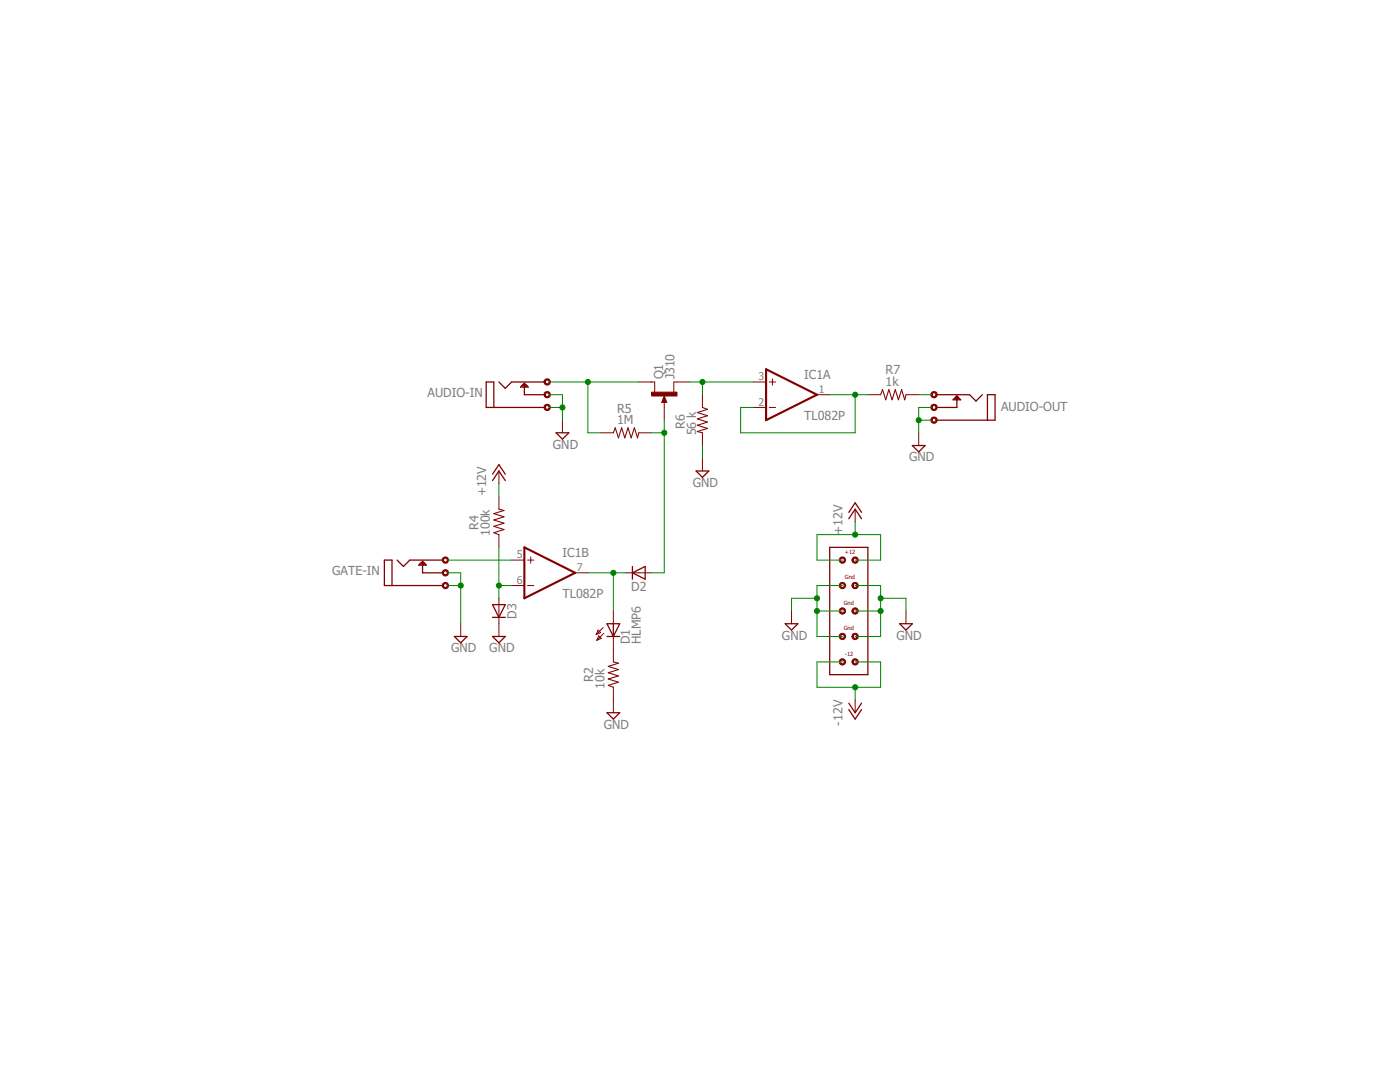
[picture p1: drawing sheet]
<?xml version="1.0" encoding="utf-8"?>
<!DOCTYPE eagle SYSTEM "eagle.dtd">
<eagle version="6.6.0">
<drawing>
<settings>
<setting alwaysvectorfont="no"/>
<setting verticaltext="up"/>
</settings>
<grid distance="0.1" unitdist="inch" unit="inch" style="lines" multiple="1" display="no" altdistance="0.01" altunitdist="inch" altunit="inch"/>
<schematic xreflabel="%F%N/%S.%C%R" xrefpart="/%S.%C%R">
<libraries>
<library name="!synth_sch">
<symbols>
<symbol name="MONO_JACK">
<pin name="P$1" x="7.62" y="-2.54" visible="off" length="point"/>
<pin name="P2" x="7.62" y="2.54" visible="off" length="point"/>
<pin name="P3" x="7.62" y="0" visible="off" length="point"/>
<wire x1="6.604" y1="-2.54" x2="-3.556" y2="-2.54" width="0.254" layer="94"/>
<wire x1="-3.556" y1="-2.54" x2="-5.08" y2="-2.54" width="0.254" layer="94"/>
<wire x1="-5.08" y1="-2.54" x2="-5.08" y2="2.54" width="0.254" layer="94"/>
<wire x1="-5.08" y1="2.54" x2="-3.556" y2="2.54" width="0.254" layer="94"/>
<wire x1="-3.556" y1="2.54" x2="-3.556" y2="-2.54" width="0.254" layer="94"/>
<wire x1="0" y1="2.54" x2="-1.27" y2="1.27" width="0.254" layer="94"/>
<wire x1="-1.27" y1="1.27" x2="-2.54" y2="2.54" width="0.254" layer="94"/>
<wire x1="2.54" y1="0" x2="2.54" y2="1.524" width="0.254" layer="94"/>
<circle x="7.112" y="2.54" radius="0.508" width="0.254" layer="94"/>
<circle x="7.112" y="0" radius="0.508" width="0.254" layer="94"/>
<circle x="7.112" y="-2.54" radius="0.508" width="0.254" layer="94"/>
<wire x1="6.604" y1="0" x2="2.54" y2="0" width="0.254" layer="94"/>
<wire x1="6.604" y1="2.54" x2="0" y2="2.54" width="0.254" layer="94"/>
<wire x1="2.54" y1="2.286" x2="2.286" y2="2.032" width="0.254" layer="94"/>
<wire x1="2.286" y1="2.032" x2="2.032" y2="1.778" width="0.254" layer="94"/>
<wire x1="2.032" y1="1.778" x2="3.048" y2="1.778" width="0.254" layer="94"/>
<wire x1="3.048" y1="1.778" x2="2.794" y2="2.032" width="0.254" layer="94"/>
<wire x1="2.794" y1="2.032" x2="2.54" y2="2.286" width="0.254" layer="94"/>
<wire x1="2.54" y1="2.032" x2="2.54" y2="1.524" width="0.254" layer="94"/>
<wire x1="2.54" y1="1.524" x2="1.778" y2="1.524" width="0.254" layer="94"/>
<wire x1="1.778" y1="1.524" x2="2.032" y2="1.778" width="0.254" layer="94"/>
<wire x1="2.286" y1="2.032" x2="2.54" y2="2.032" width="0.254" layer="94"/>
<wire x1="2.54" y1="2.032" x2="2.54" y2="2.286" width="0.254" layer="94"/>
<wire x1="3.048" y1="1.778" x2="3.302" y2="1.524" width="0.254" layer="94"/>
<wire x1="3.302" y1="1.524" x2="2.54" y2="1.524" width="0.254" layer="94"/>
<wire x1="2.54" y1="1.524" x2="2.794" y2="1.778" width="0.254" layer="94"/>
<wire x1="2.794" y1="1.778" x2="2.794" y2="2.032" width="0.254" layer="94"/>
<wire x1="2.794" y1="2.032" x2="2.54" y2="2.032" width="0.254" layer="94"/>
<text x="6.35" y="-2.286" size="0.254" layer="97">1</text>
<text x="6.35" y="2.794" size="0.254" layer="97">2</text>
<text x="6.35" y="0.254" size="0.254" layer="97">3</text>
<text x="-16.256" y="0" size="1.778" layer="96">&gt;NAME</text>
</symbol>
<symbol name="EURORACK-POWER">
<wire x1="2.54" y1="12.7" x2="2.54" y2="-12.7" width="0.254" layer="94"/>
<wire x1="2.54" y1="-12.7" x2="-5.08" y2="-12.7" width="0.254" layer="94"/>
<wire x1="-5.08" y1="-12.7" x2="-5.08" y2="12.7" width="0.254" layer="94"/>
<wire x1="-5.08" y1="12.7" x2="2.54" y2="12.7" width="0.254" layer="94"/>
<circle x="0" y="0" radius="0.508" width="0.254" layer="94"/>
<circle x="0" y="10.16" radius="0.508" width="0.254" layer="94"/>
<circle x="0" y="-10.16" radius="0.508" width="0.254" layer="94"/>
<text x="-2.032" y="11.43" size="0.8128" layer="94">+12</text>
<text x="-2.032" y="-8.89" size="0.8128" layer="94">-12</text>
<text x="-2.286" y="1.27" size="0.8128" layer="94">Gnd</text>
<circle x="0" y="5.08" radius="0.508" width="0.254" layer="94"/>
<text x="-2.032" y="6.35" size="0.8128" layer="94">Gnd</text>
<circle x="-2.54" y="0" radius="0.508" width="0.254" layer="94"/>
<circle x="-2.54" y="5.08" radius="0.508" width="0.254" layer="94"/>
<circle x="0" y="-5.08" radius="0.508" width="0.254" layer="94"/>
<text x="-2.286" y="-3.81" size="0.8128" layer="94">Gnd</text>
<circle x="-2.54" y="-5.08" radius="0.508" width="0.254" layer="94"/>
<circle x="-2.54" y="-10.16" radius="0.508" width="0.254" layer="94"/>
<circle x="-2.54" y="10.16" radius="0.508" width="0.254" layer="94"/>
<pin name="P$1" x="-2.54" y="10.16" visible="off" length="point" rot="R180"/>
<pin name="P$2" x="0" y="10.16" visible="off" length="point"/>
<pin name="P$3" x="-2.54" y="5.08" visible="off" length="point" rot="R180"/>
<pin name="P$4" x="0" y="5.08" visible="off" length="point"/>
<pin name="P$5" x="-2.54" y="0" visible="off" length="point" rot="R180"/>
<pin name="P$6" x="0" y="0" visible="off" length="point"/>
<pin name="P$7" x="-2.54" y="-5.08" visible="off" length="point" rot="R180"/>
<pin name="P$8" x="0" y="-5.08" visible="off" length="point"/>
<pin name="P$9" x="-2.54" y="-10.16" visible="off" length="point" rot="R180"/>
<pin name="P$10" x="0" y="-10.16" visible="off" length="point"/>
</symbol>
</symbols>
<devicesets>
<deviceset name="MONO_JACK">
<gates>
<gate name="J1" symbol="MONO_JACK" x="0" y="0"/>
</gates>
<devices>
<device name="" package="MONO_JACK">
<connects>
<connect gate="J1" pin="P$1" pad="P$1"/>
<connect gate="J1" pin="P2" pad="P$2"/>
<connect gate="J1" pin="P3" pad="P$3"/>
</connects>
<technologies>
<technology name="">
<attribute name="VALUE" value="I/O" constant="no"/>
</technology>
</technologies>
</device>
</devices>
</deviceset>
<deviceset name="EURORACK-POWER">
<gates>
<gate name="G$1" symbol="EURORACK-POWER" x="0" y="0"/>
</gates>
<devices>
<device name="" package="EURORACK-POWER">
<connects>
<connect gate="G$1" pin="P$1" pad="P$1"/>
<connect gate="G$1" pin="P$10" pad="P$10"/>
<connect gate="G$1" pin="P$2" pad="P$2"/>
<connect gate="G$1" pin="P$3" pad="P$3"/>
<connect gate="G$1" pin="P$4" pad="P$4"/>
<connect gate="G$1" pin="P$5" pad="P$5"/>
<connect gate="G$1" pin="P$6" pad="P$6"/>
<connect gate="G$1" pin="P$7" pad="P$7"/>
<connect gate="G$1" pin="P$8" pad="P$8"/>
<connect gate="G$1" pin="P$9" pad="P$9"/>
</connects>
<technologies>
<technology name=""/>
</technologies>
</device>
</devices>
</deviceset>
</devicesets>
</library>
<library name="resistor">
<symbols>
<symbol name="R-US">
<wire x1="-2.54" y1="0" x2="-2.159" y2="1.016" width="0.2032" layer="94"/>
<wire x1="-2.159" y1="1.016" x2="-1.524" y2="-1.016" width="0.2032" layer="94"/>
<wire x1="-1.524" y1="-1.016" x2="-0.889" y2="1.016" width="0.2032" layer="94"/>
<wire x1="-0.889" y1="1.016" x2="-0.254" y2="-1.016" width="0.2032" layer="94"/>
<wire x1="-0.254" y1="-1.016" x2="0.381" y2="1.016" width="0.2032" layer="94"/>
<wire x1="0.381" y1="1.016" x2="1.016" y2="-1.016" width="0.2032" layer="94"/>
<wire x1="1.016" y1="-1.016" x2="1.651" y2="1.016" width="0.2032" layer="94"/>
<wire x1="1.651" y1="1.016" x2="2.286" y2="-1.016" width="0.2032" layer="94"/>
<wire x1="2.286" y1="-1.016" x2="2.54" y2="0" width="0.2032" layer="94"/>
<text x="-3.81" y="1.4986" size="1.778" layer="95">&gt;NAME</text>
<text x="-3.81" y="-3.302" size="1.778" layer="96">&gt;VALUE</text>
<pin name="2" x="5.08" y="0" visible="off" length="short" direction="pas" swaplevel="1" rot="R180"/>
<pin name="1" x="-5.08" y="0" visible="off" length="short" direction="pas" swaplevel="1"/>
</symbol>
</symbols>
<devicesets>
<deviceset name="R-US_" prefix="R" uservalue="yes">
<gates>
<gate name="G$1" symbol="R-US" x="0" y="0"/>
</gates>
<devices>
<device name="R0402" package="R0402">
<connects>
<connect gate="G$1" pin="1" pad="1"/>
<connect gate="G$1" pin="2" pad="2"/>
</connects>
<technologies>
<technology name=""/>
</technologies>
</device>
<device name="R0603" package="R0603">
<connects>
<connect gate="G$1" pin="1" pad="1"/>
<connect gate="G$1" pin="2" pad="2"/>
</connects>
<technologies>
<technology name=""/>
</technologies>
</device>
<device name="R0805" package="R0805">
<connects>
<connect gate="G$1" pin="1" pad="1"/>
<connect gate="G$1" pin="2" pad="2"/>
</connects>
<technologies>
<technology name=""/>
</technologies>
</device>
<device name="R0805W" package="R0805W">
<connects>
<connect gate="G$1" pin="1" pad="1"/>
<connect gate="G$1" pin="2" pad="2"/>
</connects>
<technologies>
<technology name=""/>
</technologies>
</device>
<device name="R1005" package="R1005">
<connects>
<connect gate="G$1" pin="1" pad="1"/>
<connect gate="G$1" pin="2" pad="2"/>
</connects>
<technologies>
<technology name=""/>
</technologies>
</device>
<device name="R1206" package="R1206">
<connects>
<connect gate="G$1" pin="1" pad="1"/>
<connect gate="G$1" pin="2" pad="2"/>
</connects>
<technologies>
<technology name=""/>
</technologies>
</device>
<device name="R1206W" package="R1206W">
<connects>
<connect gate="G$1" pin="1" pad="1"/>
<connect gate="G$1" pin="2" pad="2"/>
</connects>
<technologies>
<technology name=""/>
</technologies>
</device>
<device name="R1210" package="R1210">
<connects>
<connect gate="G$1" pin="1" pad="1"/>
<connect gate="G$1" pin="2" pad="2"/>
</connects>
<technologies>
<technology name=""/>
</technologies>
</device>
<device name="R1210W" package="R1210W">
<connects>
<connect gate="G$1" pin="1" pad="1"/>
<connect gate="G$1" pin="2" pad="2"/>
</connects>
<technologies>
<technology name=""/>
</technologies>
</device>
<device name="R2010" package="R2010">
<connects>
<connect gate="G$1" pin="1" pad="1"/>
<connect gate="G$1" pin="2" pad="2"/>
</connects>
<technologies>
<technology name=""/>
</technologies>
</device>
<device name="R2010W" package="R2010W">
<connects>
<connect gate="G$1" pin="1" pad="1"/>
<connect gate="G$1" pin="2" pad="2"/>
</connects>
<technologies>
<technology name=""/>
</technologies>
</device>
<device name="R2012" package="R2012">
<connects>
<connect gate="G$1" pin="1" pad="1"/>
<connect gate="G$1" pin="2" pad="2"/>
</connects>
<technologies>
<technology name=""/>
</technologies>
</device>
<device name="R2012W" package="R2012W">
<connects>
<connect gate="G$1" pin="1" pad="1"/>
<connect gate="G$1" pin="2" pad="2"/>
</connects>
<technologies>
<technology name=""/>
</technologies>
</device>
<device name="R2512" package="R2512">
<connects>
<connect gate="G$1" pin="1" pad="1"/>
<connect gate="G$1" pin="2" pad="2"/>
</connects>
<technologies>
<technology name=""/>
</technologies>
</device>
<device name="R2512W" package="R2512W">
<connects>
<connect gate="G$1" pin="1" pad="1"/>
<connect gate="G$1" pin="2" pad="2"/>
</connects>
<technologies>
<technology name=""/>
</technologies>
</device>
<device name="R3216" package="R3216">
<connects>
<connect gate="G$1" pin="1" pad="1"/>
<connect gate="G$1" pin="2" pad="2"/>
</connects>
<technologies>
<technology name=""/>
</technologies>
</device>
<device name="R3216W" package="R3216W">
<connects>
<connect gate="G$1" pin="1" pad="1"/>
<connect gate="G$1" pin="2" pad="2"/>
</connects>
<technologies>
<technology name=""/>
</technologies>
</device>
<device name="R3225" package="R3225">
<connects>
<connect gate="G$1" pin="1" pad="1"/>
<connect gate="G$1" pin="2" pad="2"/>
</connects>
<technologies>
<technology name=""/>
</technologies>
</device>
<device name="R3225W" package="R3225W">
<connects>
<connect gate="G$1" pin="1" pad="1"/>
<connect gate="G$1" pin="2" pad="2"/>
</connects>
<technologies>
<technology name=""/>
</technologies>
</device>
<device name="R5025" package="R5025">
<connects>
<connect gate="G$1" pin="1" pad="1"/>
<connect gate="G$1" pin="2" pad="2"/>
</connects>
<technologies>
<technology name=""/>
</technologies>
</device>
<device name="R5025W" package="R5025W">
<connects>
<connect gate="G$1" pin="1" pad="1"/>
<connect gate="G$1" pin="2" pad="2"/>
</connects>
<technologies>
<technology name=""/>
</technologies>
</device>
<device name="R6332" package="R6332">
<connects>
<connect gate="G$1" pin="1" pad="1"/>
<connect gate="G$1" pin="2" pad="2"/>
</connects>
<technologies>
<technology name=""/>
</technologies>
</device>
<device name="R6332W" package="R6332W">
<connects>
<connect gate="G$1" pin="1" pad="1"/>
<connect gate="G$1" pin="2" pad="2"/>
</connects>
<technologies>
<technology name=""/>
</technologies>
</device>
<device name="M0805" package="M0805">
<connects>
<connect gate="G$1" pin="1" pad="1"/>
<connect gate="G$1" pin="2" pad="2"/>
</connects>
<technologies>
<technology name=""/>
</technologies>
</device>
<device name="M1206" package="M1206">
<connects>
<connect gate="G$1" pin="1" pad="1"/>
<connect gate="G$1" pin="2" pad="2"/>
</connects>
<technologies>
<technology name=""/>
</technologies>
</device>
<device name="M1406" package="M1406">
<connects>
<connect gate="G$1" pin="1" pad="1"/>
<connect gate="G$1" pin="2" pad="2"/>
</connects>
<technologies>
<technology name=""/>
</technologies>
</device>
<device name="M2012" package="M2012">
<connects>
<connect gate="G$1" pin="1" pad="1"/>
<connect gate="G$1" pin="2" pad="2"/>
</connects>
<technologies>
<technology name=""/>
</technologies>
</device>
<device name="M2309" package="M2309">
<connects>
<connect gate="G$1" pin="1" pad="1"/>
<connect gate="G$1" pin="2" pad="2"/>
</connects>
<technologies>
<technology name=""/>
</technologies>
</device>
<device name="M3216" package="M3216">
<connects>
<connect gate="G$1" pin="1" pad="1"/>
<connect gate="G$1" pin="2" pad="2"/>
</connects>
<technologies>
<technology name=""/>
</technologies>
</device>
<device name="M3516" package="M3516">
<connects>
<connect gate="G$1" pin="1" pad="1"/>
<connect gate="G$1" pin="2" pad="2"/>
</connects>
<technologies>
<technology name=""/>
</technologies>
</device>
<device name="M5923" package="M5923">
<connects>
<connect gate="G$1" pin="1" pad="1"/>
<connect gate="G$1" pin="2" pad="2"/>
</connects>
<technologies>
<technology name=""/>
</technologies>
</device>
<device name="0204/5" package="0204/5">
<connects>
<connect gate="G$1" pin="1" pad="1"/>
<connect gate="G$1" pin="2" pad="2"/>
</connects>
<technologies>
<technology name=""/>
</technologies>
</device>
<device name="0204/7" package="0204/7">
<connects>
<connect gate="G$1" pin="1" pad="1"/>
<connect gate="G$1" pin="2" pad="2"/>
</connects>
<technologies>
<technology name=""/>
</technologies>
</device>
<device name="0207/10" package="0207/10">
<connects>
<connect gate="G$1" pin="1" pad="1"/>
<connect gate="G$1" pin="2" pad="2"/>
</connects>
<technologies>
<technology name=""/>
</technologies>
</device>
<device name="0207/12" package="0207/12">
<connects>
<connect gate="G$1" pin="1" pad="1"/>
<connect gate="G$1" pin="2" pad="2"/>
</connects>
<technologies>
<technology name=""/>
</technologies>
</device>
<device name="0207/15" package="0207/15">
<connects>
<connect gate="G$1" pin="1" pad="1"/>
<connect gate="G$1" pin="2" pad="2"/>
</connects>
<technologies>
<technology name=""/>
</technologies>
</device>
<device name="0207/2V" package="0207/2V">
<connects>
<connect gate="G$1" pin="1" pad="1"/>
<connect gate="G$1" pin="2" pad="2"/>
</connects>
<technologies>
<technology name=""/>
</technologies>
</device>
<device name="0207/5V" package="0207/5V">
<connects>
<connect gate="G$1" pin="1" pad="1"/>
<connect gate="G$1" pin="2" pad="2"/>
</connects>
<technologies>
<technology name=""/>
</technologies>
</device>
<device name="0207/7" package="0207/7">
<connects>
<connect gate="G$1" pin="1" pad="1"/>
<connect gate="G$1" pin="2" pad="2"/>
</connects>
<technologies>
<technology name=""/>
</technologies>
</device>
<device name="0309/10" package="0309/10">
<connects>
<connect gate="G$1" pin="1" pad="1"/>
<connect gate="G$1" pin="2" pad="2"/>
</connects>
<technologies>
<technology name=""/>
</technologies>
</device>
<device name="0309/12" package="0309/12">
<connects>
<connect gate="G$1" pin="1" pad="1"/>
<connect gate="G$1" pin="2" pad="2"/>
</connects>
<technologies>
<technology name=""/>
</technologies>
</device>
<device name="0411/12" package="0411/12">
<connects>
<connect gate="G$1" pin="1" pad="1"/>
<connect gate="G$1" pin="2" pad="2"/>
</connects>
<technologies>
<technology name=""/>
</technologies>
</device>
<device name="0411/15" package="0411/15">
<connects>
<connect gate="G$1" pin="1" pad="1"/>
<connect gate="G$1" pin="2" pad="2"/>
</connects>
<technologies>
<technology name=""/>
</technologies>
</device>
<device name="0411/3V" package="0411V">
<connects>
<connect gate="G$1" pin="1" pad="1"/>
<connect gate="G$1" pin="2" pad="2"/>
</connects>
<technologies>
<technology name=""/>
</technologies>
</device>
<device name="0414/15" package="0414/15">
<connects>
<connect gate="G$1" pin="1" pad="1"/>
<connect gate="G$1" pin="2" pad="2"/>
</connects>
<technologies>
<technology name=""/>
</technologies>
</device>
<device name="0414/5V" package="0414V">
<connects>
<connect gate="G$1" pin="1" pad="1"/>
<connect gate="G$1" pin="2" pad="2"/>
</connects>
<technologies>
<technology name=""/>
</technologies>
</device>
<device name="0617/17" package="0617/17">
<connects>
<connect gate="G$1" pin="1" pad="1"/>
<connect gate="G$1" pin="2" pad="2"/>
</connects>
<technologies>
<technology name=""/>
</technologies>
</device>
<device name="0617/22" package="0617/22">
<connects>
<connect gate="G$1" pin="1" pad="1"/>
<connect gate="G$1" pin="2" pad="2"/>
</connects>
<technologies>
<technology name=""/>
</technologies>
</device>
<device name="0617/5V" package="0617V">
<connects>
<connect gate="G$1" pin="1" pad="1"/>
<connect gate="G$1" pin="2" pad="2"/>
</connects>
<technologies>
<technology name=""/>
</technologies>
</device>
<device name="0922/22" package="0922/22">
<connects>
<connect gate="G$1" pin="1" pad="1"/>
<connect gate="G$1" pin="2" pad="2"/>
</connects>
<technologies>
<technology name=""/>
</technologies>
</device>
<device name="0613/5V" package="P0613V">
<connects>
<connect gate="G$1" pin="1" pad="1"/>
<connect gate="G$1" pin="2" pad="2"/>
</connects>
<technologies>
<technology name=""/>
</technologies>
</device>
<device name="0613/15" package="P0613/15">
<connects>
<connect gate="G$1" pin="1" pad="1"/>
<connect gate="G$1" pin="2" pad="2"/>
</connects>
<technologies>
<technology name=""/>
</technologies>
</device>
<device name="0817/22" package="P0817/22">
<connects>
<connect gate="G$1" pin="1" pad="1"/>
<connect gate="G$1" pin="2" pad="2"/>
</connects>
<technologies>
<technology name=""/>
</technologies>
</device>
<device name="0817/7V" package="P0817V">
<connects>
<connect gate="G$1" pin="1" pad="1"/>
<connect gate="G$1" pin="2" pad="2"/>
</connects>
<technologies>
<technology name=""/>
</technologies>
</device>
<device name="V234/12" package="V234/12">
<connects>
<connect gate="G$1" pin="1" pad="1"/>
<connect gate="G$1" pin="2" pad="2"/>
</connects>
<technologies>
<technology name=""/>
</technologies>
</device>
<device name="V235/17" package="V235/17">
<connects>
<connect gate="G$1" pin="1" pad="1"/>
<connect gate="G$1" pin="2" pad="2"/>
</connects>
<technologies>
<technology name=""/>
</technologies>
</device>
<device name="V526-0" package="V526-0">
<connects>
<connect gate="G$1" pin="1" pad="1"/>
<connect gate="G$1" pin="2" pad="2"/>
</connects>
<technologies>
<technology name=""/>
</technologies>
</device>
<device name="MELF0102AX" package="MINI_MELF-0102AX">
<connects>
<connect gate="G$1" pin="1" pad="1"/>
<connect gate="G$1" pin="2" pad="2"/>
</connects>
<technologies>
<technology name=""/>
</technologies>
</device>
<device name="0922V" package="0922V">
<connects>
<connect gate="G$1" pin="1" pad="1"/>
<connect gate="G$1" pin="2" pad="2"/>
</connects>
<technologies>
<technology name=""/>
</technologies>
</device>
<device name="MELF0102R" package="MINI_MELF-0102R">
<connects>
<connect gate="G$1" pin="1" pad="1"/>
<connect gate="G$1" pin="2" pad="2"/>
</connects>
<technologies>
<technology name=""/>
</technologies>
</device>
<device name="MELF0102W" package="MINI_MELF-0102W">
<connects>
<connect gate="G$1" pin="1" pad="1"/>
<connect gate="G$1" pin="2" pad="2"/>
</connects>
<technologies>
<technology name=""/>
</technologies>
</device>
<device name="MELF0204R" package="MINI_MELF-0204R">
<connects>
<connect gate="G$1" pin="1" pad="1"/>
<connect gate="G$1" pin="2" pad="2"/>
</connects>
<technologies>
<technology name=""/>
</technologies>
</device>
<device name="MELF0204W" package="MINI_MELF-0204W">
<connects>
<connect gate="G$1" pin="1" pad="1"/>
<connect gate="G$1" pin="2" pad="2"/>
</connects>
<technologies>
<technology name=""/>
</technologies>
</device>
<device name="MELF0207R" package="MINI_MELF-0207R">
<connects>
<connect gate="G$1" pin="1" pad="1"/>
<connect gate="G$1" pin="2" pad="2"/>
</connects>
<technologies>
<technology name=""/>
</technologies>
</device>
<device name="MELF0207W" package="MINI_MELF-0207W">
<connects>
<connect gate="G$1" pin="1" pad="1"/>
<connect gate="G$1" pin="2" pad="2"/>
</connects>
<technologies>
<technology name=""/>
</technologies>
</device>
<device name="RDH/15" package="RDH/15">
<connects>
<connect gate="G$1" pin="1" pad="1"/>
<connect gate="G$1" pin="2" pad="2"/>
</connects>
<technologies>
<technology name=""/>
</technologies>
</device>
<device name="0204/2V" package="0204V">
<connects>
<connect gate="G$1" pin="1" pad="1"/>
<connect gate="G$1" pin="2" pad="2"/>
</connects>
<technologies>
<technology name=""/>
</technologies>
</device>
<device name="0309/V" package="0309V">
<connects>
<connect gate="G$1" pin="1" pad="1"/>
<connect gate="G$1" pin="2" pad="2"/>
</connects>
<technologies>
<technology name=""/>
</technologies>
</device>
</devices>
</deviceset>
</devicesets>
</library>
<library name="supply2">
<symbols>
<symbol name="GND">
<wire x1="-1.27" y1="0" x2="1.27" y2="0" width="0.254" layer="94"/>
<wire x1="1.27" y1="0" x2="0" y2="-1.27" width="0.254" layer="94"/>
<wire x1="0" y1="-1.27" x2="-1.27" y2="0" width="0.254" layer="94"/>
<text x="-1.905" y="-3.175" size="1.778" layer="96">&gt;VALUE</text>
<pin name="GND" x="0" y="2.54" visible="off" length="short" direction="sup" rot="R270"/>
</symbol>
</symbols>
<devicesets>
<deviceset name="GND" prefix="SUPPLY">
<gates>
<gate name="GND" symbol="GND" x="0" y="0"/>
</gates>
<devices>
<device name="">
<technologies>
<technology name=""/>
</technologies>
</device>
</devices>
</deviceset>
</devicesets>
</library>
<library name="linear">
<symbols>
<symbol name="OPAMP">
<wire x1="-5.08" y1="5.08" x2="-5.08" y2="-5.08" width="0.4064" layer="94"/>
<wire x1="-5.08" y1="-5.08" x2="5.08" y2="0" width="0.4064" layer="94"/>
<wire x1="5.08" y1="0" x2="-5.08" y2="5.08" width="0.4064" layer="94"/>
<wire x1="-3.81" y1="3.175" x2="-3.81" y2="1.905" width="0.1524" layer="94"/>
<wire x1="-4.445" y1="2.54" x2="-3.175" y2="2.54" width="0.1524" layer="94"/>
<wire x1="-4.445" y1="-2.54" x2="-3.175" y2="-2.54" width="0.1524" layer="94"/>
<text x="2.54" y="3.175" size="1.778" layer="95">&gt;NAME</text>
<text x="2.54" y="-5.08" size="1.778" layer="96">&gt;VALUE</text>
<pin name="-IN" x="-7.62" y="-2.54" visible="pad" length="short" direction="in"/>
<pin name="+IN" x="-7.62" y="2.54" visible="pad" length="short" direction="in"/>
<pin name="OUT" x="7.62" y="0" visible="pad" length="short" direction="out" rot="R180"/>
</symbol>
<symbol name="PWR+-">
<text x="1.27" y="3.175" size="0.8128" layer="93" rot="R90">V+</text>
<text x="1.27" y="-4.445" size="0.8128" layer="93" rot="R90">V-</text>
<pin name="V+" x="0" y="7.62" visible="pad" length="middle" direction="pwr" rot="R270"/>
<pin name="V-" x="0" y="-7.62" visible="pad" length="middle" direction="pwr" rot="R90"/>
</symbol>
</symbols>
<devicesets>
<deviceset name="TL082" prefix="IC">
<gates>
<gate name="A" symbol="OPAMP" x="15.24" y="10.16" swaplevel="1"/>
<gate name="B" symbol="OPAMP" x="15.24" y="-12.7" swaplevel="1"/>
<gate name="P" symbol="PWR+-" x="15.24" y="10.16" addlevel="request"/>
</gates>
<devices>
<device name="P" package="DIL08">
<connects>
<connect gate="A" pin="+IN" pad="3"/>
<connect gate="A" pin="-IN" pad="2"/>
<connect gate="A" pin="OUT" pad="1"/>
<connect gate="B" pin="+IN" pad="5"/>
<connect gate="B" pin="-IN" pad="6"/>
<connect gate="B" pin="OUT" pad="7"/>
<connect gate="P" pin="V+" pad="8"/>
<connect gate="P" pin="V-" pad="4"/>
</connects>
<technologies>
<technology name="">
<attribute name="DATA_SHEET" value="&lt;a href=&quot;http://www.ti.com/lit/ds/symlink/tl084a.pdf&quot;&gt; Data sheet &lt;/a&gt;" constant="no"/>
</technology>
</technologies>
</device>
<device name="D" package="SO08">
<connects>
<connect gate="A" pin="+IN" pad="3"/>
<connect gate="A" pin="-IN" pad="2"/>
<connect gate="A" pin="OUT" pad="1"/>
<connect gate="B" pin="+IN" pad="5"/>
<connect gate="B" pin="-IN" pad="6"/>
<connect gate="B" pin="OUT" pad="7"/>
<connect gate="P" pin="V+" pad="8"/>
<connect gate="P" pin="V-" pad="4"/>
</connects>
<technologies>
<technology name="">
<attribute name="DATA_SHEET" value="&lt;a href=&quot;http://www.ti.com/lit/ds/symlink/tl084a.pdf&quot;&gt; Data sheet &lt;/a&gt;"/>
</technology>
</technologies>
</device>
</devices>
</deviceset>
</devicesets>
</library>
<library name="transistor-small-signal">
<symbols>
<symbol name="JFETN">
<wire x1="2.54" y1="-1.905" x2="0.5334" y2="-1.905" width="0.1524" layer="94"/>
<wire x1="2.54" y1="-2.54" x2="2.54" y2="-1.905" width="0.1524" layer="94"/>
<wire x1="2.54" y1="2.667" x2="2.54" y2="1.905" width="0.1524" layer="94"/>
<wire x1="2.54" y1="1.905" x2="0.508" y2="1.905" width="0.1524" layer="94"/>
<wire x1="-0.254" y1="0" x2="-1.524" y2="0.508" width="0.1524" layer="94"/>
<wire x1="-1.524" y1="0.508" x2="-1.524" y2="-0.508" width="0.1524" layer="94"/>
<wire x1="-1.524" y1="-0.508" x2="-0.254" y2="0" width="0.1524" layer="94"/>
<wire x1="-2.54" y1="0" x2="-0.762" y2="0" width="0.1524" layer="94"/>
<wire x1="-0.762" y1="0" x2="-0.635" y2="0" width="0.1524" layer="94"/>
<wire x1="-0.635" y1="0" x2="-0.254" y2="0" width="0.1524" layer="94"/>
<wire x1="-0.635" y1="0" x2="-1.397" y2="0.254" width="0.3048" layer="94"/>
<wire x1="-1.397" y1="0.254" x2="-1.397" y2="-0.254" width="0.3048" layer="94"/>
<wire x1="-1.397" y1="-0.254" x2="-0.762" y2="0" width="0.3048" layer="94"/>
<text x="5.08" y="0" size="1.778" layer="95">&gt;NAME</text>
<text x="5.08" y="-2.54" size="1.778" layer="96">&gt;VALUE</text>
<text x="1.27" y="2.54" size="0.8128" layer="93">D</text>
<text x="1.27" y="-3.175" size="0.8128" layer="93">S</text>
<text x="-3.175" y="-1.27" size="0.8128" layer="93">G</text>
<rectangle x1="-0.254" y1="-2.54" x2="0.508" y2="2.54" layer="94"/>
<pin name="G" x="-5.08" y="0" visible="off" length="short" direction="pas"/>
<pin name="D" x="2.54" y="5.08" visible="off" length="short" direction="pas" rot="R270"/>
<pin name="S" x="2.54" y="-5.08" visible="off" length="short" direction="pas" rot="R90"/>
</symbol>
</symbols>
<devicesets>
<deviceset name="J310" prefix="Q">
<gates>
<gate name="1" symbol="JFETN" x="0" y="0"/>
</gates>
<devices>
<device name="" package="TO92R">
<connects>
<connect gate="1" pin="D" pad="D"/>
<connect gate="1" pin="G" pad="G"/>
<connect gate="1" pin="S" pad="S"/>
</connects>
<technologies>
<technology name=""/>
</technologies>
</device>
</devices>
</deviceset>
</devicesets>
</library>
<library name="supply1">
<symbols>
<symbol name="+12V">
<wire x1="1.27" y1="-1.905" x2="0" y2="0" width="0.254" layer="94"/>
<wire x1="0" y1="0" x2="-1.27" y2="-1.905" width="0.254" layer="94"/>
<wire x1="1.27" y1="-0.635" x2="0" y2="1.27" width="0.254" layer="94"/>
<wire x1="0" y1="1.27" x2="-1.27" y2="-0.635" width="0.254" layer="94"/>
<text x="-2.54" y="-5.08" size="1.778" layer="96" rot="R90">&gt;VALUE</text>
<pin name="+12V" x="0" y="-2.54" visible="off" length="short" direction="sup" rot="R90"/>
</symbol>
<symbol name="-12V">
<wire x1="-1.27" y1="1.905" x2="0" y2="0" width="0.254" layer="94"/>
<wire x1="0" y1="0" x2="1.27" y2="1.905" width="0.254" layer="94"/>
<wire x1="-1.27" y1="0.635" x2="0" y2="-1.27" width="0.254" layer="94"/>
<wire x1="0" y1="-1.27" x2="1.27" y2="0.635" width="0.254" layer="94"/>
<text x="-2.54" y="-2.54" size="1.778" layer="96" rot="R90">&gt;VALUE</text>
<pin name="-12V" x="0" y="2.54" visible="off" length="short" direction="sup" rot="R270"/>
</symbol>
</symbols>
<devicesets>
<deviceset name="+12V" prefix="P+">
<gates>
<gate name="1" symbol="+12V" x="0" y="0"/>
</gates>
<devices>
<device name="">
<technologies>
<technology name=""/>
</technologies>
</device>
</devices>
</deviceset>
<deviceset name="-12V" prefix="P-">
<gates>
<gate name="1" symbol="-12V" x="0" y="0"/>
</gates>
<devices>
<device name="">
<technologies>
<technology name=""/>
</technologies>
</device>
</devices>
</deviceset>
</devicesets>
</library>
<library name="diode">
<symbols>
<symbol name="D">
<wire x1="-1.27" y1="-1.27" x2="1.27" y2="0" width="0.254" layer="94"/>
<wire x1="1.27" y1="0" x2="-1.27" y2="1.27" width="0.254" layer="94"/>
<wire x1="1.27" y1="1.27" x2="1.27" y2="0" width="0.254" layer="94"/>
<wire x1="-1.27" y1="1.27" x2="-1.27" y2="-1.27" width="0.254" layer="94"/>
<wire x1="1.27" y1="0" x2="1.27" y2="-1.27" width="0.254" layer="94"/>
<text x="-2.54" y="1.7526" size="1.778" layer="95">&gt;NAME</text>
<text x="-2.54" y="3.7846" size="1.778" layer="96">&gt;VALUE</text>
<pin name="A" x="-2.54" y="0" visible="off" length="short" direction="pas"/>
<pin name="C" x="2.54" y="0" visible="off" length="short" direction="pas" rot="R180"/>
</symbol>
</symbols>
<devicesets>
<deviceset name="1N4004" prefix="D">
<gates>
<gate name="1" symbol="D" x="0" y="0"/>
</gates>
<devices>
<device name="" package="DO41-10">
<connects>
<connect gate="1" pin="A" pad="A"/>
<connect gate="1" pin="C" pad="C"/>
</connects>
<technologies>
<technology name=""/>
</technologies>
</device>
</devices>
</deviceset>
</devicesets>
</library>
<library name="display-hp">
<symbols>
<symbol name="LED">
<wire x1="1.27" y1="2.54" x2="0" y2="0" width="0.254" layer="94"/>
<wire x1="0" y1="0" x2="-1.27" y2="2.54" width="0.254" layer="94"/>
<wire x1="1.27" y1="0" x2="0" y2="0" width="0.254" layer="94"/>
<wire x1="0" y1="0" x2="-1.27" y2="0" width="0.254" layer="94"/>
<wire x1="1.27" y1="2.54" x2="0" y2="2.54" width="0.254" layer="94"/>
<wire x1="0" y1="5.08" x2="0" y2="2.54" width="0.1524" layer="94"/>
<wire x1="0" y1="2.54" x2="-1.27" y2="2.54" width="0.254" layer="94"/>
<wire x1="0" y1="2.54" x2="0" y2="0" width="0.254" layer="94"/>
<wire x1="-2.032" y1="1.778" x2="-3.429" y2="0.381" width="0.1524" layer="94"/>
<wire x1="-3.429" y1="0.381" x2="-2.54" y2="0.762" width="0.1524" layer="94"/>
<wire x1="-2.54" y1="0.762" x2="-3.048" y2="1.27" width="0.1524" layer="94"/>
<wire x1="-3.048" y1="1.27" x2="-3.429" y2="0.381" width="0.1524" layer="94"/>
<wire x1="-3.302" y1="-0.762" x2="-2.413" y2="-0.381" width="0.1524" layer="94"/>
<wire x1="-2.413" y1="-0.381" x2="-2.921" y2="0.127" width="0.1524" layer="94"/>
<wire x1="-2.921" y1="0.127" x2="-3.302" y2="-0.762" width="0.1524" layer="94"/>
<wire x1="-1.905" y1="0.635" x2="-3.302" y2="-0.762" width="0.1524" layer="94"/>
<text x="3.302" y="-1.524" size="1.778" layer="95" rot="R90">&gt;NAME</text>
<text x="5.461" y="-1.524" size="1.778" layer="96" rot="R90">&gt;VALUE</text>
<pin name="K" x="0" y="-2.54" visible="off" length="short" direction="pas" rot="R90"/>
<pin name="A" x="0" y="5.08" visible="off" length="point" direction="pas" rot="R270"/>
</symbol>
</symbols>
<devicesets>
<deviceset name="HLMP6" prefix="D">
<gates>
<gate name="A" symbol="LED" x="0" y="0"/>
</gates>
<devices>
<device name="" package="HLMP6">
<connects>
<connect gate="A" pin="A" pad="A"/>
<connect gate="A" pin="K" pad="K"/>
</connects>
<technologies>
<technology name="">
<attribute name="MF" value="AGILENT TECHNOLOGIES" constant="no"/>
<attribute name="MPN" value="HLMP-6500" constant="no"/>
<attribute name="OC_FARNELL" value="1652490" constant="no"/>
<attribute name="OC_NEWARK" value="40K0088" constant="no"/>
</technology>
</technologies>
</device>
</devices>
</deviceset>
</devicesets>
</library>
</libraries>
<attributes>
</attributes>
<variantdefs>
</variantdefs>
<classes>
<class number="0" name="default" width="0" drill="0">
</class>
</classes>
<parts>
<part name="AUDIO-OUT" library="!synth_sch" deviceset="MONO_JACK" device="" value="I/O"/>
<part name="AUDIO-IN" library="!synth_sch" deviceset="MONO_JACK" device="" value="I/O"/>
<part name="GATE-IN" library="!synth_sch" deviceset="MONO_JACK" device="" value="I/O"/>
<part name="U$1" library="!synth_sch" deviceset="EURORACK-POWER" device=""/>
<part name="R5" library="resistor" deviceset="R-US_" device="0204/2V" value="1M"/>
<part name="SUPPLY2" library="supply2" deviceset="GND" device=""/>
<part name="IC1" library="linear" deviceset="TL082" device="P"/>
<part name="Q1" library="transistor-small-signal" deviceset="J310" device=""/>
<part name="SUPPLY3" library="supply2" deviceset="GND" device=""/>
<part name="P+1" library="supply1" deviceset="+12V" device=""/>
<part name="R6" library="resistor" deviceset="R-US_" device="0204/2V" value="56 k"/>
<part name="SUPPLY1" library="supply2" deviceset="GND" device=""/>
<part name="R7" library="resistor" deviceset="R-US_" device="0204/2V" value="1k"/>
<part name="SUPPLY6" library="supply2" deviceset="GND" device=""/>
<part name="P+3" library="supply1" deviceset="+12V" device=""/>
<part name="P-3" library="supply1" deviceset="-12V" device=""/>
<part name="SUPPLY7" library="supply2" deviceset="GND" device=""/>
<part name="SUPPLY8" library="supply2" deviceset="GND" device=""/>
<part name="D3" library="diode" deviceset="1N4004" device=""/>
<part name="D1" library="display-hp" deviceset="HLMP6" device=""/>
<part name="SUPPLY4" library="supply2" deviceset="GND" device=""/>
<part name="R2" library="resistor" deviceset="R-US_" device="0204/2V" value="10k"/>
<part name="SUPPLY5" library="supply2" deviceset="GND" device=""/>
<part name="R4" library="resistor" deviceset="R-US_" device="0204/2V" value="100k"/>
<part name="D2" library="diode" deviceset="1N4004" device=""/>
</parts>
<sheets>
<sheet>
<plain>
</plain>
<instances>
<instance part="AUDIO-OUT" gate="J1" x="124.46" y="78.74" smashed="yes" rot="MR0">
<attribute name="NAME" x="144.018" y="77.978" size="1.778" layer="96" rot="MR0"/>
</instance>
<instance part="AUDIO-IN" gate="J1" x="33.02" y="81.28" smashed="yes">
<attribute name="NAME" x="16.256" y="80.772" size="1.778" layer="96"/>
</instance>
<instance part="GATE-IN" gate="J1" x="12.7" y="45.72" smashed="yes">
<attribute name="NAME" x="-2.794" y="45.212" size="1.778" layer="96"/>
</instance>
<instance part="U$1" gate="G$1" x="101.6" y="38.1"/>
<instance part="R5" gate="G$1" x="55.88" y="73.66" smashed="yes">
<attribute name="NAME" x="54.102" y="77.6986" size="1.778" layer="95"/>
<attribute name="VALUE" x="54.102" y="75.438" size="1.778" layer="96"/>
</instance>
<instance part="SUPPLY2" gate="GND" x="43.18" y="73.66"/>
<instance part="IC1" gate="A" x="88.9" y="81.28"/>
<instance part="Q1" gate="1" x="63.5" y="81.28" smashed="yes" rot="R90">
<attribute name="NAME" x="63.246" y="84.328" size="1.778" layer="95" rot="R90"/>
<attribute name="VALUE" x="65.532" y="84.328" size="1.778" layer="96" rot="R90"/>
</instance>
<instance part="SUPPLY3" gate="GND" x="22.86" y="33.02"/>
<instance part="P+1" gate="1" x="30.48" y="66.04"/>
<instance part="R6" gate="G$1" x="71.12" y="76.2" smashed="yes" rot="R270">
<attribute name="NAME" x="67.5894" y="74.422" size="1.778" layer="95" rot="R90"/>
<attribute name="VALUE" x="69.85" y="73.152" size="1.778" layer="96" rot="R90"/>
</instance>
<instance part="SUPPLY1" gate="GND" x="71.12" y="66.04"/>
<instance part="R7" gate="G$1" x="109.22" y="81.28" smashed="yes">
<attribute name="NAME" x="107.696" y="85.3186" size="1.778" layer="95"/>
<attribute name="VALUE" x="107.696" y="83.058" size="1.778" layer="96"/>
</instance>
<instance part="SUPPLY6" gate="GND" x="114.3" y="71.12"/>
<instance part="P+3" gate="1" x="101.6" y="58.42"/>
<instance part="P-3" gate="1" x="101.6" y="17.78"/>
<instance part="SUPPLY7" gate="GND" x="111.76" y="35.56"/>
<instance part="SUPPLY8" gate="GND" x="88.9" y="35.56"/>
<instance part="IC1" gate="B" x="40.64" y="45.72"/>
<instance part="D3" gate="1" x="30.48" y="38.1" smashed="yes" rot="R270">
<attribute name="NAME" x="32.2326" y="39.624" size="1.778" layer="95" rot="R270"/>
</instance>
<instance part="D1" gate="A" x="53.34" y="33.02"/>
<instance part="SUPPLY4" gate="GND" x="30.48" y="33.02"/>
<instance part="R2" gate="G$1" x="53.34" y="25.4" smashed="yes" rot="R90">
<attribute name="NAME" x="49.3014" y="23.876" size="1.778" layer="95" rot="R90"/>
<attribute name="VALUE" x="51.562" y="22.606" size="1.778" layer="96" rot="R90"/>
</instance>
<instance part="SUPPLY5" gate="GND" x="53.34" y="17.78"/>
<instance part="R4" gate="G$1" x="30.48" y="55.88" smashed="yes" rot="R90">
<attribute name="NAME" x="26.4414" y="54.356" size="1.778" layer="95" rot="R90"/>
<attribute name="VALUE" x="28.702" y="53.086" size="1.778" layer="96" rot="R90"/>
</instance>
<instance part="D2" gate="1" x="58.42" y="45.72" smashed="yes" rot="R180">
<attribute name="NAME" x="59.944" y="43.9674" size="1.778" layer="95" rot="R180"/>
</instance>
</instances>
<busses>
</busses>
<nets>
<net name="GND" class="0">
<segment>
<pinref part="SUPPLY2" gate="GND" pin="GND"/>
<wire x1="43.18" y1="76.2" x2="43.18" y2="78.74" width="0.1524" layer="91"/>
<pinref part="AUDIO-IN" gate="J1" pin="P$1"/>
<wire x1="43.18" y1="78.74" x2="40.64" y2="78.74" width="0.1524" layer="91"/>
<pinref part="AUDIO-IN" gate="J1" pin="P3"/>
<wire x1="40.64" y1="81.28" x2="43.18" y2="81.28" width="0.1524" layer="91"/>
<wire x1="43.18" y1="81.28" x2="43.18" y2="78.74" width="0.1524" layer="91"/>
<junction x="43.18" y="78.74"/>
</segment>
<segment>
<pinref part="GATE-IN" gate="J1" pin="P$1"/>
<pinref part="GATE-IN" gate="J1" pin="P3"/>
<wire x1="20.32" y1="45.72" x2="22.86" y2="45.72" width="0.1524" layer="91"/>
<wire x1="22.86" y1="45.72" x2="22.86" y2="43.18" width="0.1524" layer="91"/>
<wire x1="22.86" y1="43.18" x2="20.32" y2="43.18" width="0.1524" layer="91"/>
<junction x="22.86" y="43.18"/>
<wire x1="22.86" y1="43.18" x2="22.86" y2="35.56" width="0.1524" layer="91"/>
<pinref part="SUPPLY3" gate="GND" pin="GND"/>
</segment>
<segment>
<pinref part="R6" gate="G$1" pin="2"/>
<pinref part="SUPPLY1" gate="GND" pin="GND"/>
<wire x1="71.12" y1="68.58" x2="71.12" y2="71.12" width="0.1524" layer="91"/>
</segment>
<segment>
<pinref part="AUDIO-OUT" gate="J1" pin="P3"/>
<wire x1="116.84" y1="78.74" x2="114.3" y2="78.74" width="0.1524" layer="91"/>
<wire x1="114.3" y1="78.74" x2="114.3" y2="76.2" width="0.1524" layer="91"/>
<pinref part="AUDIO-OUT" gate="J1" pin="P$1"/>
<wire x1="116.84" y1="76.2" x2="114.3" y2="76.2" width="0.1524" layer="91"/>
<wire x1="114.3" y1="76.2" x2="114.3" y2="73.66" width="0.1524" layer="91"/>
<pinref part="SUPPLY6" gate="GND" pin="GND"/>
<junction x="114.3" y="76.2"/>
</segment>
<segment>
<pinref part="SUPPLY8" gate="GND" pin="GND"/>
<wire x1="88.9" y1="38.1" x2="88.9" y2="40.64" width="0.1524" layer="91"/>
<pinref part="U$1" gate="G$1" pin="P$5"/>
<wire x1="99.06" y1="38.1" x2="93.98" y2="38.1" width="0.1524" layer="91"/>
<pinref part="U$1" gate="G$1" pin="P$7"/>
<wire x1="99.06" y1="33.02" x2="93.98" y2="33.02" width="0.1524" layer="91"/>
<wire x1="93.98" y1="33.02" x2="93.98" y2="38.1" width="0.1524" layer="91"/>
<pinref part="U$1" gate="G$1" pin="P$3"/>
<wire x1="99.06" y1="43.18" x2="93.98" y2="43.18" width="0.1524" layer="91"/>
<wire x1="93.98" y1="38.1" x2="93.98" y2="40.64" width="0.1524" layer="91"/>
<junction x="93.98" y="38.1"/>
<wire x1="93.98" y1="40.64" x2="93.98" y2="43.18" width="0.1524" layer="91"/>
<wire x1="88.9" y1="40.64" x2="93.98" y2="40.64" width="0.1524" layer="91"/>
<junction x="93.98" y="40.64"/>
</segment>
<segment>
<pinref part="U$1" gate="G$1" pin="P$4"/>
<wire x1="101.6" y1="43.18" x2="106.68" y2="43.18" width="0.1524" layer="91"/>
<wire x1="106.68" y1="43.18" x2="106.68" y2="40.64" width="0.1524" layer="91"/>
<pinref part="U$1" gate="G$1" pin="P$6"/>
<wire x1="106.68" y1="40.64" x2="106.68" y2="38.1" width="0.1524" layer="91"/>
<wire x1="106.68" y1="38.1" x2="101.6" y2="38.1" width="0.1524" layer="91"/>
<pinref part="U$1" gate="G$1" pin="P$8"/>
<wire x1="101.6" y1="33.02" x2="106.68" y2="33.02" width="0.1524" layer="91"/>
<wire x1="106.68" y1="33.02" x2="106.68" y2="38.1" width="0.1524" layer="91"/>
<junction x="106.68" y="38.1"/>
<junction x="106.68" y="40.64"/>
<wire x1="106.68" y1="40.64" x2="111.76" y2="40.64" width="0.1524" layer="91"/>
<wire x1="111.76" y1="40.64" x2="111.76" y2="38.1" width="0.1524" layer="91"/>
<pinref part="SUPPLY7" gate="GND" pin="GND"/>
</segment>
<segment>
<pinref part="D3" gate="1" pin="C"/>
<pinref part="SUPPLY4" gate="GND" pin="GND"/>
</segment>
<segment>
<pinref part="R2" gate="G$1" pin="1"/>
<pinref part="SUPPLY5" gate="GND" pin="GND"/>
</segment>
</net>
<net name="N$1" class="0">
<segment>
<pinref part="AUDIO-IN" gate="J1" pin="P2"/>
<pinref part="R5" gate="G$1" pin="1"/>
<wire x1="40.64" y1="83.82" x2="48.26" y2="83.82" width="0.1524" layer="91"/>
<wire x1="48.26" y1="83.82" x2="48.26" y2="73.66" width="0.1524" layer="91"/>
<wire x1="48.26" y1="73.66" x2="50.8" y2="73.66" width="0.1524" layer="91"/>
<pinref part="Q1" gate="1" pin="D"/>
<wire x1="58.42" y1="83.82" x2="48.26" y2="83.82" width="0.1524" layer="91"/>
<junction x="48.26" y="83.82"/>
</segment>
</net>
<net name="N$3" class="0">
<segment>
<pinref part="Q1" gate="1" pin="G"/>
<wire x1="63.5" y1="76.2" x2="63.5" y2="73.66" width="0.1524" layer="91"/>
<pinref part="R5" gate="G$1" pin="2"/>
<wire x1="63.5" y1="73.66" x2="60.96" y2="73.66" width="0.1524" layer="91"/>
<junction x="63.5" y="73.66"/>
<wire x1="63.5" y1="45.72" x2="63.5" y2="73.66" width="0.1524" layer="91"/>
<pinref part="D2" gate="1" pin="A"/>
<wire x1="63.5" y1="45.72" x2="60.96" y2="45.72" width="0.1524" layer="91"/>
</segment>
</net>
<net name="+12V" class="0">
<segment>
<pinref part="U$1" gate="G$1" pin="P$1"/>
<wire x1="99.06" y1="48.26" x2="93.98" y2="48.26" width="0.1524" layer="91"/>
<wire x1="93.98" y1="48.26" x2="93.98" y2="53.34" width="0.1524" layer="91"/>
<wire x1="93.98" y1="53.34" x2="101.6" y2="53.34" width="0.1524" layer="91"/>
<wire x1="101.6" y1="53.34" x2="106.68" y2="53.34" width="0.1524" layer="91"/>
<wire x1="106.68" y1="53.34" x2="106.68" y2="48.26" width="0.1524" layer="91"/>
<pinref part="U$1" gate="G$1" pin="P$2"/>
<wire x1="106.68" y1="48.26" x2="101.6" y2="48.26" width="0.1524" layer="91"/>
<pinref part="P+3" gate="1" pin="+12V"/>
<wire x1="101.6" y1="55.88" x2="101.6" y2="53.34" width="0.1524" layer="91"/>
<junction x="101.6" y="53.34"/>
</segment>
<segment>
<pinref part="R4" gate="G$1" pin="2"/>
<pinref part="P+1" gate="1" pin="+12V"/>
<wire x1="30.48" y1="60.96" x2="30.48" y2="63.5" width="0.1524" layer="91"/>
</segment>
</net>
<net name="-12V" class="0">
<segment>
<pinref part="U$1" gate="G$1" pin="P$10"/>
<wire x1="101.6" y1="27.94" x2="106.68" y2="27.94" width="0.1524" layer="91"/>
<wire x1="106.68" y1="27.94" x2="106.68" y2="22.86" width="0.1524" layer="91"/>
<wire x1="106.68" y1="22.86" x2="101.6" y2="22.86" width="0.1524" layer="91"/>
<wire x1="101.6" y1="22.86" x2="93.98" y2="22.86" width="0.1524" layer="91"/>
<wire x1="93.98" y1="22.86" x2="93.98" y2="27.94" width="0.1524" layer="91"/>
<pinref part="U$1" gate="G$1" pin="P$9"/>
<wire x1="93.98" y1="27.94" x2="99.06" y2="27.94" width="0.1524" layer="91"/>
<pinref part="P-3" gate="1" pin="-12V"/>
<wire x1="101.6" y1="22.86" x2="101.6" y2="20.32" width="0.1524" layer="91"/>
<junction x="101.6" y="22.86"/>
</segment>
</net>
<net name="N$9" class="0">
<segment>
<pinref part="Q1" gate="1" pin="S"/>
<wire x1="68.58" y1="83.82" x2="71.12" y2="83.82" width="0.1524" layer="91"/>
<pinref part="R6" gate="G$1" pin="1"/>
<wire x1="71.12" y1="81.28" x2="71.12" y2="83.82" width="0.1524" layer="91"/>
<wire x1="71.12" y1="83.82" x2="81.28" y2="83.82" width="0.1524" layer="91"/>
<junction x="71.12" y="83.82"/>
</segment>
</net>
<net name="N$10" class="0">
<segment>
<pinref part="IC1" gate="A" pin="-IN"/>
<wire x1="81.28" y1="78.74" x2="78.74" y2="78.74" width="0.1524" layer="91"/>
<wire x1="78.74" y1="78.74" x2="78.74" y2="73.66" width="0.1524" layer="91"/>
<wire x1="78.74" y1="73.66" x2="101.6" y2="73.66" width="0.1524" layer="91"/>
<wire x1="101.6" y1="73.66" x2="101.6" y2="81.28" width="0.1524" layer="91"/>
<pinref part="IC1" gate="A" pin="OUT"/>
<wire x1="101.6" y1="81.28" x2="96.52" y2="81.28" width="0.1524" layer="91"/>
<pinref part="R7" gate="G$1" pin="1"/>
<wire x1="104.14" y1="81.28" x2="101.6" y2="81.28" width="0.1524" layer="91"/>
<junction x="101.6" y="81.28"/>
</segment>
</net>
<net name="N$11" class="0">
<segment>
<pinref part="R7" gate="G$1" pin="2"/>
<pinref part="AUDIO-OUT" gate="J1" pin="P2"/>
<wire x1="114.3" y1="81.28" x2="116.84" y2="81.28" width="0.1524" layer="91"/>
</segment>
</net>
<net name="N$2" class="0">
<segment>
<pinref part="D2" gate="1" pin="C"/>
<pinref part="D1" gate="A" pin="A"/>
<wire x1="53.34" y1="45.72" x2="55.88" y2="45.72" width="0.1524" layer="91"/>
<wire x1="53.34" y1="38.1" x2="53.34" y2="45.72" width="0.1524" layer="91"/>
<pinref part="IC1" gate="B" pin="OUT"/>
<wire x1="48.26" y1="45.72" x2="53.34" y2="45.72" width="0.1524" layer="91"/>
<junction x="53.34" y="45.72"/>
</segment>
</net>
<net name="N$7" class="0">
<segment>
<pinref part="D3" gate="1" pin="A"/>
<pinref part="R4" gate="G$1" pin="1"/>
<wire x1="30.48" y1="50.8" x2="30.48" y2="43.18" width="0.1524" layer="91"/>
<pinref part="IC1" gate="B" pin="-IN"/>
<wire x1="30.48" y1="43.18" x2="30.48" y2="40.64" width="0.1524" layer="91"/>
<wire x1="33.02" y1="43.18" x2="30.48" y2="43.18" width="0.1524" layer="91"/>
<junction x="30.48" y="43.18"/>
</segment>
</net>
<net name="N$5" class="0">
<segment>
<pinref part="R2" gate="G$1" pin="2"/>
<pinref part="D1" gate="A" pin="K"/>
</segment>
</net>
<net name="N$4" class="0">
<segment>
<pinref part="IC1" gate="B" pin="+IN"/>
<pinref part="GATE-IN" gate="J1" pin="P2"/>
<wire x1="33.02" y1="48.26" x2="20.32" y2="48.26" width="0.1524" layer="91"/>
</segment>
</net>
</nets>
</sheet>
</sheets>
</schematic>
</drawing>
</eagle>
